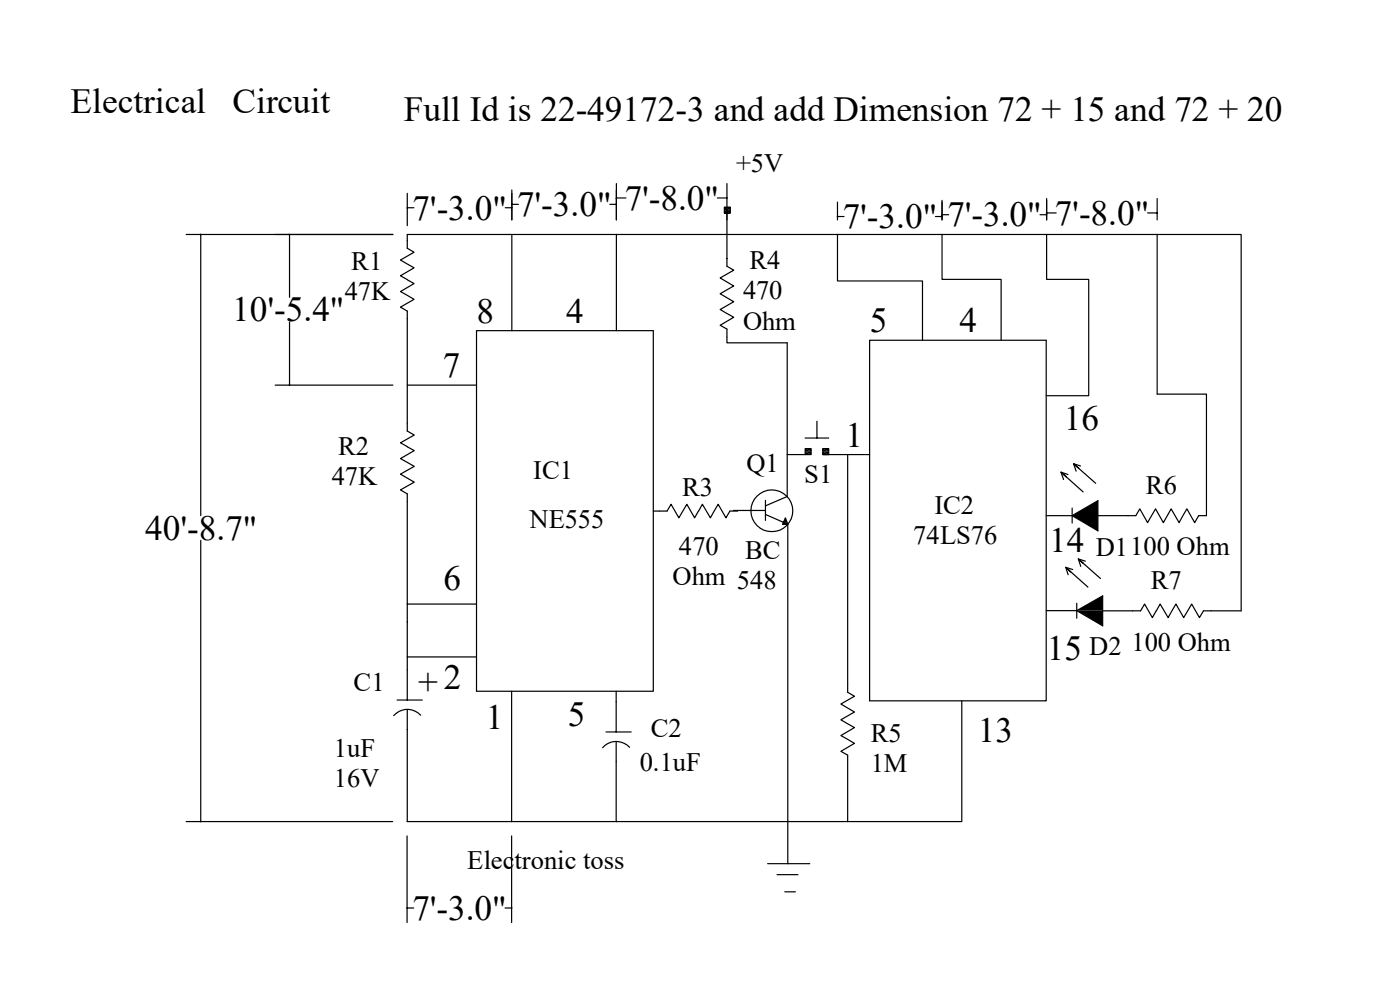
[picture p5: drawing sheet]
<svg xmlns="http://www.w3.org/2000/svg" width="297mm" height="210mm" viewBox="0 0 297 210" stroke-linecap="round" stroke-linejoin="round" font-family="sans-serif">
<g fill="none" stroke="#000" stroke-width=".25">
<path d="M130.8 38.9v7.8M154.2 38.9v17.6l1.5 .8-2.9 1.7 2.9 1.7-2.9 1.6 2.9 1.7-2.9 1.7 2.9 1.6-2.9 1.7 1.4 .8v2.9h12.8v32.6l-4.6 2M39.5 49.7h43.9M42.6 49.7v59.7M61.4 49.7v13.4M86.4 41v6.9M86.4 44.1h1.4M86.4 59.4l1.4 .8-2.8 1.6 2.8 1.7-2.8 1.7 1.4 .8v25.4l1.5 .9-2.9 1.6 1.4 .8M107.2 44.1h1.4M108.6 40.3v6.4M108.6 49.7v20.4M108.6 43.3h1.4"/>
<path d="M129.4 43.3h1.4M130.8 49.7v20.4M130.8 42h2M152.2 42h2M153.7 43.9h1.2v1.3h-1.2zM177.7 49.7v9.9h18v12.6M177.7 42.9v3.8M177.7 45.9h1.4M198.5 45.9h1.4M199.9 49.7v9.6h12.5v12.9M199.9 42.5v4.2M199.9 45.6h1.4"/>
<path d="M220.6 45.6h1.4M222 49.7v9.6h9v24.6h-9M222 42.1v4.6M222 45.2h2.1M243.5 45.2h2M245.5 49.7h-159.1v3l1.4 .8-2.8 1.7 2.8 1.6-2.8 1.7 1.4 .8M245.5 49.7v33.9h10.4v25.8h-1.6l-.9 1.5-1.6-2.9-1.7 2.9-1.6-2.9-1.7 2.9-1.6-2.9-1.7 2.9-1.7-2.9-.8 1.4h-8.1M245.5 49.7h17.8v79.9h-8l-.8 1.4-1.7-2.9-1.7 2.9-1.6-2.9-1.7 2.9-1.7-2.9-1.6 2.9-1.7-2.9-.8 1.5h-8.1M245.5 42.1v4.6M61.4 68.3v13.4M101.1 70.1h37.5v76.5h-37.5zM184.5 72.2h37.5v76.5h-37.5z"/>
<path d="M58.4 81.7h25M86.4 94.8l1.5 .8-2.9 1.7 2.9 1.6-2.9 1.7 2.9 1.7-2.9 1.6 1.4 .9v43.7M86.4 81.7h14.7M167 96.4h3.8M170.8 92.9h5M170.8 95.2h1.3v1.2h-1.3zM173.3 89.4v3.5M174.5 96.4h10M174.5 95.2h1.3v1.2h-1.3zM179.8 96.4v50.5l1.5 .8-2.9 1.7 2.9 1.6-2.9 1.7 2.9 1.6-2.9 1.7 2.9 1.7-2.9 1.7 1.4 .8v14.1M228.9 99.3l-1.1-.9 4.7 4.1M229.2 98.8l-1.4-.4 .5 1.5"/>
<path d="M42.6 114.6v59.7M138.6 108.4h2.9l.9-1.4 1.6 2.9 1.7-2.9 1.7 2.9 1.6-2.9 1.7 2.9 1.7-2.9 1.6 2.9 .9-1.5h1.6M155.6 108.3h6.8M162.4 109.1l4.7 2.1-.5-1.3-.6 1.4 1.1-.1v72M162.4 106.1v4.3M222 109.4h5.5M226.2 101.1l-1.1-.9 4.7 4.2M226.6 100.7l-1.5-.5 .5 1.5M227.5 109.4l5.4-3.2v6.4zM227.5 107.8v3.2M229.8 119.5l-1-.9 4.7 4.1M230.3 119l-1.5-.4 .5 1.5"/>
<path d="M86.4 128.1h14.7M86.4 139.4h14.7M222 129.5h6.4M227.2 121.3l-1.1-.9 4.7 4.1M227.6 120.8l-1.5-.4 .5 1.5M228.4 129.5l5.5-3.1v6.4zM228.4 128v3.1M84.2 148.5h5.4M86.4 150.5v23.8M89.2 151.7a3.8 3.8 0 0 0-5.7 .1M108.5 146.6v27.7M128.6 155.3h5.3"/>
<path d="M130.7 146.6v8.7M130.7 157.3v17M133.6 158.5a3.8 3.8 0 0 0-5.8 .1M204 148.7v25.6h-73.3M39.5 174.3h43.8M86.4 177.3v18.4M86.4 174.3h44.3M108.5 177.3v18.4M86.4 192.6h1.4M107.1 192.6h1.4M162.9 183.2h8.9M164.8 185.5h4.5"/>
<path d="M166.5 189.2h2.2"/>
<circle cx="163.8" cy="108.4" r="4.4"/>
</g>
<g fill="#000">
<path d="M153.7 43.9h.6zM153.7 43.9l1.2 .7h-1.2zM153.7 43.9h1.2v.7zM153.7 44.6l1.2 .6h-1.2zM153.7 44.6h1.2v.6zM153.7 45.2h.6zM154.3 43.9h.6zM154.3 45.2h.6zM170.8 95.2h.6zM170.8 95.2l1.3 .6h-1.3zM170.8 95.2h1.3v.6zM170.8 95.8l1.3 .6h-1.3z"/>
<path d="M170.8 95.8h1.3v.6zM170.8 96.4h.6zM171.4 95.2h.7zM171.4 96.4h.7zM174.5 95.2h.7zM174.5 95.2l1.3 .6h-1.3zM174.5 95.2h1.3v.6zM174.5 95.8l1.3 .6h-1.3zM174.5 95.8h1.3v.6zM174.5 96.4h.7zM175.2 95.2h.6zM175.2 96.4h.6z"/>
<path d="M166 111.2h1.1zM166.2 110.8l.9 .4h-1.1zM166.2 110.8h.8l.1 .4zM166.6 109.9l.4 .9h-.8zM227.5 109.4h5.4v3.2zM227.5 109.4l5.4-3.2v3.2zM228.5 129.6h5.4v3.2zM228.4 129.5l5.5-3.1v3.1z"/>
</g>
<g fill="none" stroke="#000" stroke-width=".21">
<path d="M42.5 49.7l.1 .1M61.3 49.7l.2 .1M86.5 44l-.1 .2M108.7 44l-.2 .2M108.7 43.3l-.2 .1M130.8 43.3l-.1 .1M130.8 42l-.1 .1M154.3 42l-.2 .1M177.7 45.8l-.1 .2M199.9 45.8l-.1 .2M199.9 45.5l-.1 .1M222.1 45.5l-.1 .1"/>
<path d="M222.1 45.1l-.1 .2M245.5 45.1l-.1 .2M61.3 81.6l.2 .1M170.8 96.4h.1M227.5 109.4h5.4M228.4 129.6h5.5M42.5 174.2l.1 .2M86.4 192.6l-.1 .1M108.6 192.6l-.1 .1"/>
</g>
<g font-size="7.5">
<text x="15" y="23.9">Electrical</text>
<text x="49.3" y="23.9">Circuit</text>
<text x="85.6" y="25.7">Full Id is 22-49172-3 and add Dimension 72 + 15 and 72 + 20</text>
<text x="87.5" y="46.6">7'-3.0&quot;</text>
<text x="109.7" y="45.8">7'-3.0&quot;</text>
<text x="132.5" y="44.5">7'-8.0&quot;</text>
<text x="178.8" y="48.4">7'-3.0&quot; 7'-3.0&quot; 7'-8.0&quot;</text>
<text x="49.3" y="68.2">10'-5.4&quot;</text>
<text x="101.1" y="68.5">8</text>
<text x="120.1" y="68.5">4</text>
<text x="184.5" y="70.5">5</text>
<text x="203.6" y="70.5">4</text>
<text x="93.9" y="80.1">7</text>
<text x="179.4" y="94.8">1</text>
<text x="225.7" y="91.2">16</text>
<text x="30.8" y="114.5">40'-8.7&quot;</text>
<text x="222.6" y="117.1">14</text>
<text x="94.1" y="125.3">6</text>
<text x="222.1" y="140">15</text>
<text x="88.7" y="147.3">+2</text>
<text x="103" y="154.6">1</text>
<text x="120.4" y="154.1">5</text>
<text x="207.5" y="157.4">13</text>
<text x="87.5" y="195.1">7'-3.0&quot;</text>
</g>
<g font-size="5.6">
<text x="156.2" y="36.4">+5V</text>
<text x="74.5" y="57.3">R1</text>
<text x="159" y="57.1">R4</text>
<text x="73.2" y="63.6">47K</text>
<text x="157.6" y="63.5">470</text>
<text x="157.6" y="69.9">Ohm</text>
<text x="71.7" y="96.5">R2</text>
<text x="113.1" y="101.7">IC1</text>
<text x="158.4" y="100.2">Q1</text>
<text x="70.4" y="102.9">47K</text>
<text x="144.7" y="105.2">R3</text>
<text x="170.6" y="102.4">S1</text>
<text x="243.1" y="104.9">R6</text>
<text x="112.3" y="112.1">NE555</text>
<text x="198.3" y="109">IC2</text>
<text x="144" y="117.6">470</text>
<text x="158.1" y="118.6">BC</text>
<text x="193.8" y="115.3">74LS76</text>
<text x="232.5" y="117.9">D1100 Ohm</text>
<text x="142.7" y="124.1">Ohm 548</text>
<text x="244.1" y="125.1">R7</text>
<text x="231.1" y="138.9">D2</text>
<text x="240" y="138.1">100 Ohm</text>
<text x="75" y="146.5">C1</text>
<text x="70.8" y="160.6">1uF</text>
<text x="138" y="156.3">C2</text>
<text x="184.7" y="157.3">R5</text>
<text x="70.8" y="167">16V</text>
<text x="135.7" y="163.5">0.1uF</text>
<text x="184.7" y="163.7">1M</text>
<text x="99.1" y="184.4">Electronic toss</text>
</g>
</svg>
